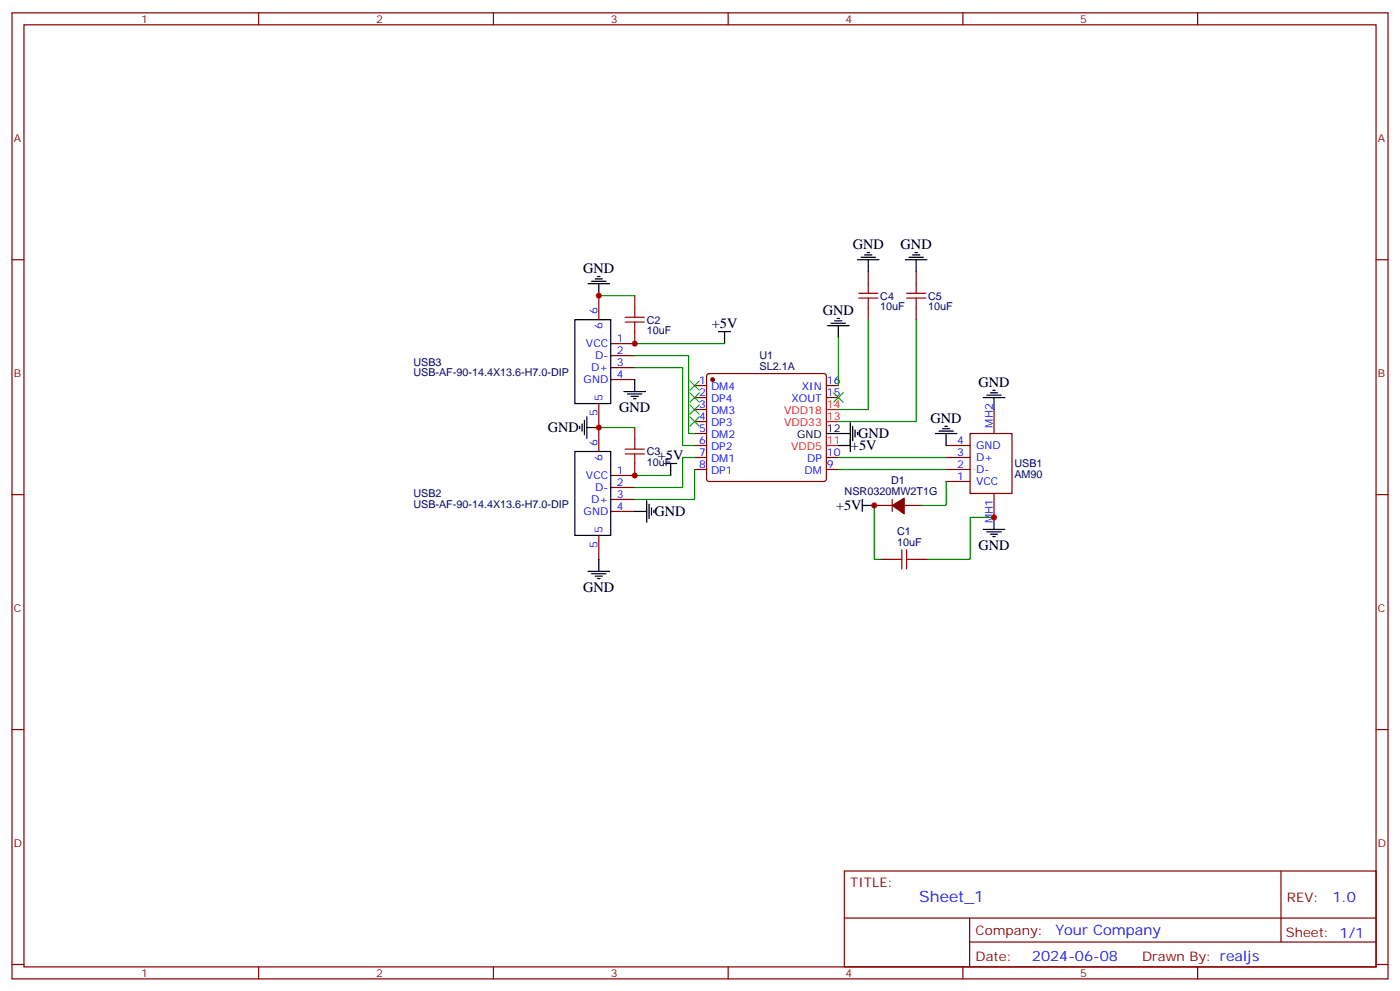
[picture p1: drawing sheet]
<svg xmlns="http://www.w3.org/2000/svg" width="412mm" height="292mm" viewBox="0 0 412 292" stroke-linecap="round" stroke-linejoin="round" font-family="sans-serif">
<g fill="none" stroke="#870000" stroke-width=".35">
<path d="M3.5 3.8h405.4v284.3h-405.4zM7.1 7.3h398.2v277.3h-398.2zM76.2 3.8v3.5M145.3 3.8v3.5M214.5 3.8v3.5M283.6 3.8v3.5M352.8 3.8v3.5M3.5 76.4h3.6M255.8 80v3.5M269.9 80v3.5M405.3 76.4h3.6M176.4 87v7.1"/>
<path d="M187 97.6v3.5h-7.1M187 87v3.6M255.8 90.6v3.5M269.9 90.6v3.5M176.4 118.8v14.1M179.9 104.7h7.1M179.9 108.2h7.1M179.9 111.7h7.1M204.6 113.5h3.5M204.6 117h3.5M208.4 110.2l.4-.2h33.9l.5 .2 .2 .5v30.3l-.2 .5-.5 .2h-33.9l-.5-.2-.2-.5v-30.3zM243.4 113.5h3.5"/>
<path d="M243.4 117h3.5M187 136.4v3.5h-7.1M187 125.8v3.6M204.6 131.1h3.5M204.6 134.7h3.5M204.6 138.2h3.5M204.6 120.5h3.5M204.6 124.1h3.5M204.6 127.6h3.5M243.4 134.7h3.5M243.4 138.2h3.5M278.7 131.1h7.1"/>
<path d="M278.7 134.7h7.1M278.7 138.2h7.1M285.8 127.6h12.3v17.6h-12.3zM292.8 120.5v7.1M3.5 145.6h3.6M176.4 157.6v7M179.9 143.5h7.1M179.9 147h7.1M179.9 150.5h7.1M257.5 148.8h5.3M262.8 147v3.5M266.3 148.8h5.3"/>
<path d="M278.7 141.7h7.1M292.8 145.2v7.1M405.3 145.6h3.6M259.3 164.6h3.5M269.9 164.6h3.5M3.5 214.7h3.6M405.3 214.7h3.6M248.7 256.4h156.6v28.2h-156.6zM377.3 256.4v20.9M248.7 270.2h156.5M285.6 277.3h119.6M285.6 270.2v14.1"/>
<path d="M3.5 283.9h3.6M76.2 284.6v3.5M145.3 284.6v3.5M214.5 284.6v3.5M283.6 284.6v3.5M352.8 284.6v3.5M405.3 283.9h3.6"/>
</g>
<g fill="none" stroke="#000" stroke-width=".35">
<path d="M252.6 76.4h6.3M253.6 75.7h4.3M254.7 75h2.1M255.4 74.3h.7M255.8 76.4v3.6M266.7 76.4h6.3M267.8 75.7h4.2M268.8 75h2.1M269.5 74.3h.7M269.9 76.4v3.6M169.3 94.1h10.6v24.7h-10.6zM173.2 83.5h6.4"/>
<path d="M174.3 82.8h4.2M175.3 82.1h2.1M176 81.4h.7M176.4 83.5v3.5M211.7 97.6h3.5M213.4 97.6v3.5M243.8 95.8h6.3M244.8 95.1h4.3M245.9 94.4h2.1M246.6 93.7h.7M246.9 95.8v3.6M183.8 115.3h6.3"/>
<path d="M184.9 116h4.2M185.9 116.7h2.1M186.6 117.4h.7M187 111.7v3.6M289.6 117h6.4M290.7 116.3h4.2M291.7 115.6h2.2M292.5 114.9h.7M292.8 117v3.5M169.3 132.9h10.6v24.7h-10.6zM170.7 125.5v.7M171.4 124.8v2.1"/>
<path d="M172.2 123.7v4.3M172.9 125.8h3.5M172.9 122.7v6.3M195.8 136.4h3.5M197.6 136.4v3.5M243.4 127.6h7.1M246.9 131.1h3.6M250.5 124.4v8.5M251.2 125.5v4.2M251.9 126.5v2.2M252.6 127.2v.8M275.5 127.6h6.4"/>
<path d="M276.6 126.9h4.2M277.6 126.2h2.2M278.3 125.5h.7M278.7 127.6v3.5M187 150.5h3.5M190.5 147.4v6.3M191.2 148.4v4.2M191.9 149.5v2.1M192.6 150.2v.7M254 148.8h3.5M254 147v3.5M289.6 155.8h6.4"/>
<path d="M290.7 156.5h4.2M291.7 157.2h2.2M292.5 157.9h.7M292.8 152.3v3.5M173.2 168.2h6.4M174.3 168.9h4.2M175.3 169.6h2.1M176 170.3h.7M176.4 164.6v3.6"/>
</g>
<g fill="#870000" stroke="#870000" stroke-width=".35">
<path d="M262.8 148.8l3.5-2.2v4.6z"/>
<circle cx="209.9" cy="111.7" r=".53"/>
</g>
<path d="M243.4 131.1h3.5M243.4 124.1h3.5M243.4 120.5h3.5" fill="none" stroke="#f00" stroke-width=".35"/>
<g fill="none" stroke="#008700" stroke-width=".35">
<path d="M176.4 87h10.6M246.9 99.4v14.1M255.8 94.1v26.4h-8.9M269.9 94.1v30h-23M187 104.7h15.8v22.9h1.8M187 108.2h14.1v22.9h3.5M187 101.1h26.4M176.4 125.8h10.6M187 139.9h10.6M204.6 134.7h-3.5v8.8h-14.1M204.6 138.2v8.8h-17.6M246.9 138.2h31.8"/>
<path d="M246.9 134.7h31.8M257.5 148.8v15.8h1.8M278.7 141.7v7.1h-7.1M292.8 152.3h-7v12.3h-12.4"/>
</g>
<g fill="none" stroke="#a10000" stroke-width=".35">
<path d="M184.1 94.8h5.7M184.1 93.4h5.7M187 90.6v2.8M187 94.8v2.8M252.9 87.7h5.7M252.9 86.3h5.7M255.8 83.5v2.8M255.8 87.7v2.9M267.1 87.7h5.6M267.1 86.3h5.6M269.9 83.5v2.8M269.9 87.7v2.9"/>
<path d="M184.1 133.6h5.7M184.1 132.2h5.7M187 129.4v2.8M187 133.6v2.8M262.8 164.6h2.8M265.6 161.8v5.7M267.1 164.6h2.8M267.1 161.8v5.7"/>
</g>
<path d="M203.2 112.1l2.8 2.8M203.2 115.6l2.8 2.8M203.2 119.1l2.8 2.9M206 112.1l-2.8 2.8M206 115.6l-2.8 2.8M206 119.1l-2.8 2.9M245.5 115.6l2.9 2.8M248.4 115.6l-2.9 2.8M203.2 122.7l2.8 2.8M206 122.7l-2.8 2.8" fill="none" stroke="#3c3" stroke-width=".35"/>
<g fill="#c00">
<circle cx="176.4" cy="125.8" r=".88"/>
<circle cx="292.8" cy="152.3" r=".88"/>
<circle cx="257.5" cy="148.8" r=".88"/>
<circle cx="187" cy="101.1" r=".88"/>
<circle cx="176.4" cy="87" r=".88"/>
<circle cx="187" cy="139.9" r=".88"/>
</g>
<text font-size="4.6" fill="#00f" x="270.8" y="265.4">Sheet_1</text>
<g font-size="4.2">
<text x="251.2" y="73.3">GND</text>
<text x="265.3" y="73.3">GND</text>
<text x="171.8" y="80.3">GND</text>
<text x="242.4" y="92.7">GND</text>
<text x="209.6" y="96.6">+5V</text>
<text x="288.2" y="113.8">GND</text>
<text x="182.4" y="121.2">GND</text>
<text x="274.1" y="124.4">GND</text>
<text x="161.4" y="127.2">GND</text>
<text x="252.8" y="129">GND</text>
<text x="193.8" y="135.4">+5V</text>
<text x="250.6" y="132.5">+5V</text>
<text x="192.8" y="151.9">GND</text>
<text x="246.3" y="150.2">+5V</text>
<text x="288.2" y="161.9">GND</text>
<text x="171.8" y="174.2">GND</text>
</g>
<g font-size="4.2" fill="#00f">
<text x="392.5" y="265.6">1.0</text>
<text x="310.9" y="275.2">Your Company</text>
<text x="304" y="283">2024-06-08</text>
</g>
<g font-size="3.9" fill="#800">
<text x="250.5" y="260.9">TITLE:</text>
<text x="379.1" y="265.6">REV:</text>
<text x="287.4" y="275.1">Company:</text>
<text x="378.7" y="275.8">Sheet: 1/1</text>
<text x="287.4" y="282.8">Date:</text>
<text x="336.4" y="282.9">Drawn By: realjs</text>
</g>
<g font-size="3.2" fill="#800">
<text x="41.6" y="6.8">1</text>
<text x="110.8" y="6.8">2</text>
<text x="179.9" y="6.8">3</text>
<text x="249.1" y="6.8">4</text>
<text x="318.2" y="6.8">5</text>
<text x="4.1" y="41.9">A</text>
<text x="405.9" y="41.9">A</text>
<text x="4.1" y="111">B</text>
<text x="405.9" y="111">B</text>
<text x="4.1" y="180.2">C</text>
<text x="405.9" y="180.2">C</text>
<text x="4.1" y="249.3">D</text>
<text x="405.9" y="249.3">D</text>
<text x="41.6" y="287.6">1</text>
<text x="110.8" y="287.6">2</text>
<text x="179.9" y="287.6">3</text>
<text x="249.1" y="287.6">4</text>
<text x="318.2" y="287.6">5</text>
</g>
<g font-size="3.2" fill="#000080">
<text x="259.3" y="88.2">C4</text>
<text x="273.4" y="88.2">C5</text>
<text x="190.5" y="95.2">C2</text>
<text x="259.3" y="91.4">10uF</text>
<text x="273.4" y="91.4">10uF</text>
<text x="190.5" y="98.4">10uF</text>
<text x="121.8" y="107.6">USB3</text>
<text x="223.7" y="105.8">U1</text>
<text x="121.8" y="110.8">USB-AF-90-14.4X13.6-H7.0-DIP</text>
<text x="223.7" y="108.8">SL2.1A</text>
<text x="190.5" y="137.2">10uF</text>
<text x="190.5" y="134">C3</text>
<text x="298.8" y="137.6">USB1</text>
<text x="262.5" y="142.4">D1</text>
<text x="298.8" y="140.7">AM90</text>
<text x="121.8" y="149.6">USB-AF-90-14.4X13.6-H7.0-DIP</text>
<text x="121.8" y="146.4">USB2</text>
<text x="248.8" y="145.6">NSR0320MW2T1G</text>
<text x="264.2" y="160.8">10uF</text>
<text x="264.2" y="157.6">C1</text>
</g>
<g font-size="3.2" fill="#00f">
<text x="176" y="92.3" transform="rotate(-90 176 92.3)">6</text>
<text x="177.4" y="96.8" transform="rotate(-90 177.4 96.8)">6</text>
<text x="181.7" y="100.8">1</text>
<text x="172.6" y="102.2">VCC</text>
<text x="175.3" y="105.7">D-</text>
<text x="181.7" y="104.3">2</text>
<text x="181.7" y="107.8">3</text>
<text x="171.9" y="112.8">GND</text>
<text x="174.2" y="109.3">D+</text>
<text x="181.7" y="111.4">4</text>
<text x="205.9" y="113.1">1</text>
<text x="243.6" y="113.1">16</text>
<text x="177.4" y="118.1" transform="rotate(-90 177.4 118.1)">5</text>
<text x="205.9" y="116.7">2</text>
<text x="209.4" y="114.9">DM4</text>
<text x="209.4" y="118.4">DP4</text>
<text x="233.2" y="118.4">XOUT</text>
<text x="236.2" y="114.9">XIN</text>
<text x="243.6" y="116.7">15</text>
<text x="176" y="122.6" transform="rotate(-90 176 122.6)">5</text>
<text x="205.9" y="120.2">3</text>
<text x="205.9" y="123.7">4</text>
<text x="209.4" y="122">DM3</text>
<text x="209.4" y="125.5">DP3</text>
<text x="292.5" y="125.8" transform="rotate(-90 292.5 125.8)">MH2</text>
<text x="176" y="131.1" transform="rotate(-90 176 131.1)">6</text>
<text x="205.9" y="127.2">5</text>
<text x="205.9" y="130.8">6</text>
<text x="209.4" y="129">DM2</text>
<text x="282" y="130.8">4</text>
<text x="177.4" y="135.6" transform="rotate(-90 177.4 135.6)">6</text>
<text x="205.9" y="134.3">7</text>
<text x="205.9" y="137.8">8</text>
<text x="209.4" y="132.5">DP2</text>
<text x="209.4" y="136.1">DM1</text>
<text x="237.8" y="136.1">DP</text>
<text x="243.6" y="137.8">9</text>
<text x="243.6" y="134.3">10</text>
<text x="282" y="134.3">3</text>
<text x="282" y="137.8">2</text>
<text x="287.5" y="132.2">GND</text>
<text x="287.5" y="135.7">D+</text>
<text x="172.6" y="141">VCC</text>
<text x="181.7" y="139.6">1</text>
<text x="181.7" y="143.1">2</text>
<text x="209.4" y="139.6">DP1</text>
<text x="237" y="139.6">DM</text>
<text x="282" y="141.4">1</text>
<text x="287.5" y="139.2">D-</text>
<text x="287.5" y="142.8">VCC</text>
<text x="174.2" y="148.1">D+</text>
<text x="175.3" y="144.5">D-</text>
<text x="181.7" y="146.6">3</text>
<text x="171.9" y="151.6">GND</text>
<text x="181.7" y="150.2">4</text>
<text x="292.5" y="154.1" transform="rotate(-90 292.5 154.1)">MH1</text>
<text x="176" y="161.4" transform="rotate(-90 176 161.4)">5</text>
<text x="177.4" y="156.9" transform="rotate(-90 177.4 156.9)">5</text>
</g>
<g font-size="3.2" fill="#f00">
<text x="231" y="125.5">VDD33</text>
<text x="231" y="122">VDD18</text>
<text x="243.6" y="123.7">13</text>
<text x="243.6" y="120.2">14</text>
<text x="243.6" y="130.8">11</text>
<text x="233" y="132.5">VDD5</text>
</g>
<g font-size="3.2">
<text x="234.8" y="129">GND</text>
<text x="243.6" y="127.2">12</text>
</g>
</svg>
